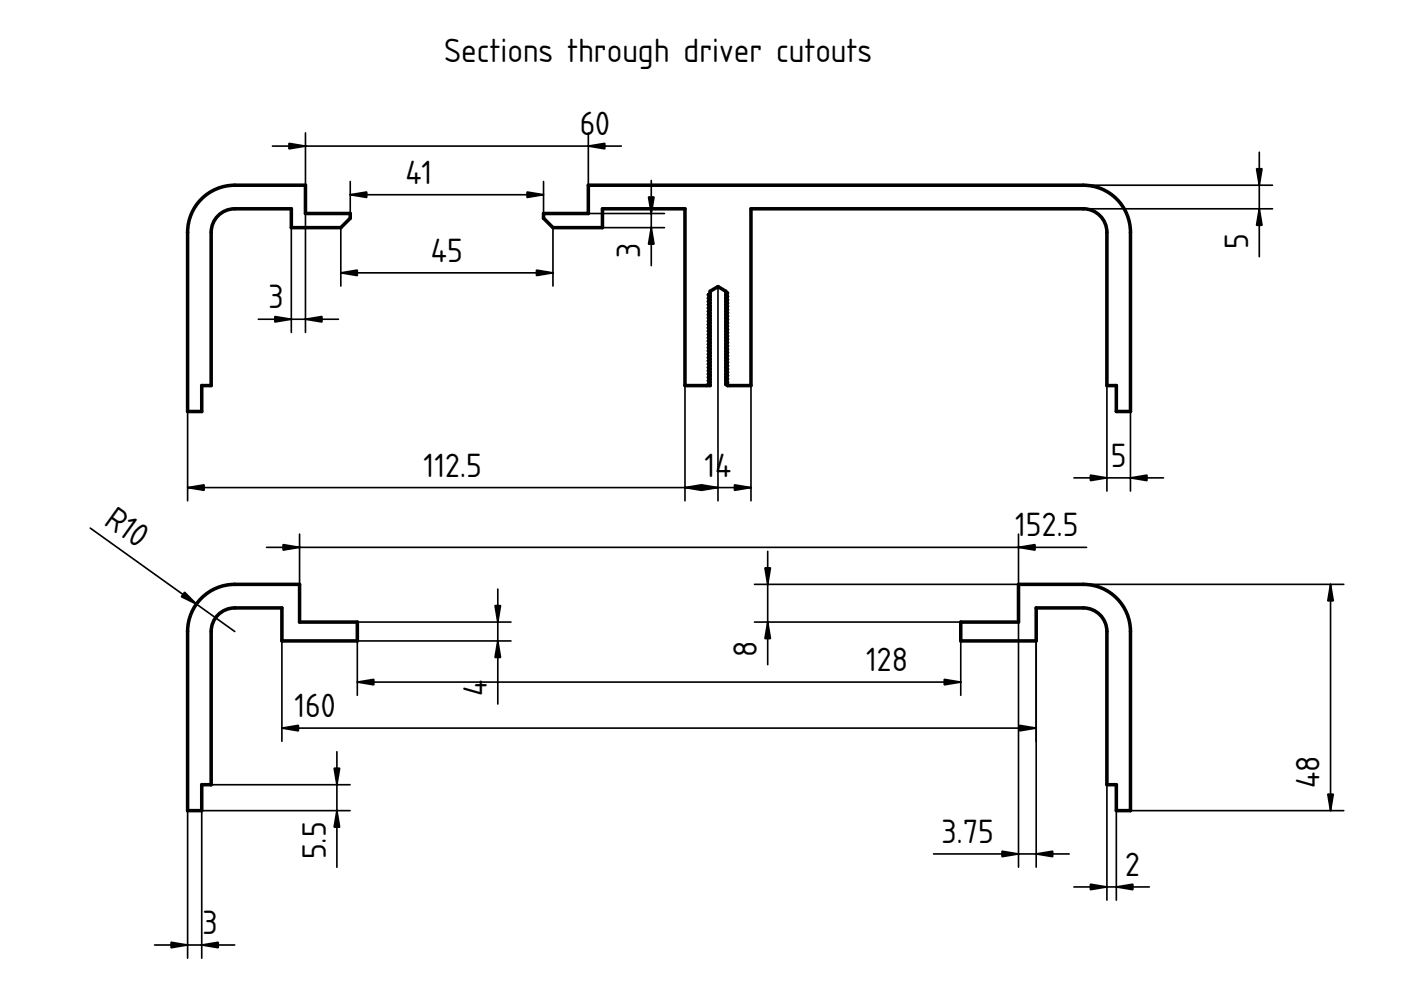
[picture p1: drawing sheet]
<svg xmlns="http://www.w3.org/2000/svg" width="297mm" height="210mm" viewBox="0 0 297 210" stroke-linecap="round" stroke-linejoin="round" font-family="sans-serif">
<path d="M42.3 42.6a10 10 0 0 1 7.5-3.3h15v6h9.5v1l-2 2h-10.5v-4h-12a5 5 0 0 0-5 5v32.5h-2v5.4h-3v-37.9a10 10 0 0 1 2.5-6.7zM115.2 45.3h9.5v-6h105a10 10 0 0 1 10 10v37.9h-3v-5.4h-2v-32.5a5 5 0 0 0-5-5h-70.5v37.5l-5-.1-.3-.2v-.2l.3-.2-.3-.3v-.2l.3-.2-.3-.3v-.2l.3-.2-.3-.3v-.2l.3-.2-.3-.3v-.2l.3-.2-.3-.3v-.2l.3-.2-.3-.3v-.2l.3-.2-.3-.3v-.2l.3-.2-.3-.3v-.2l.3-.2-.3-.3v-.2l.3-.2-.3-.3v-.2l.3-.2-.3-.3v-.2l.3-.2-.3-.3v-.2l.3-.2-.3-.3v-.2l.3-.2-.3-.3v-.2l.3-.2-.3-.3v-.2l.3-.2-.3-.3v-.2l.3-.2-.3-.3v-.2l.3-.2-.3-.3v-.2l.3-.2-.3-.3v-.2l.3-.2-.3-.3v-.2l.3-.2-.3-.3v-.2l.3-.2-.3-.3v-.2l.3-.2-.3-.3v-.2l.3-.2-.3-.3v-.2l.3-.2-.3-.3v-.2l.3-.2-.3-.3v-.2l.3-.2-.3-.3v-.2l.3-.3-2-1.3-1.6 1v.5l-.4 .2 .4 .3v.2l-.4 .3 .4 .2v.2l-.4 .3 .4 .2v.2l-.4 .3 .4 .2v.2l-.4 .3 .4 .2v.2l-.4 .3 .4 .2v.2l-.4 .3 .4 .2v.2l-.4 .3 .4 .2v.2l-.4 .3 .4 .2v.2l-.4 .3 .4 .2v.2l-.4 .3 .4 .2v.2l-.4 .3 .4 .2v.2l-.4 .2 .4 .3v.2l-.4 .2 .4 .3v.2l-.4 .2 .4 .3v.2l-.4 .2 .4 .3v.2l-.4 .2 .4 .3v.2l-.4 .2 .4 .3v.2l-.4 .2 .4 .2v.3l-.4 .2 .4 .2v.3l-.4 .2 .4 .2v.3l-.4 .2 .4 .2v.3l-.4 .2 .4 .2v.3l-.4 .2 .4 .2v.3l-.4 .2 .4 .2v.3l-.4 .2 .4 .2v.3l-.4 .2 .4 .2v.3l-.4 .2 .4 .4h-5.4v-37.5h-17.5v4h-10.5l-2-2zM154.2 81.7v.1" fill="none" stroke="#000" stroke-width=".75"/>
<g fill="none" stroke="#000" stroke-width=".35">
<path d="M57.8 31h73.9M64.8 28.2v11.1M74.3 38.5v6.8M115.2 38.5v6.8h25.7M124.7 28.2v11.1M138.1 38.3v18M229.7 39.3h40.1M267 32.3v22.1M61.8 48.3v22.2M64.8 45.3v25.2M72.3 57.8h44.9M72.3 48.3v12.3"/>
<path d="M74.3 41.3h40.9M140.9 48.3h-23.7v12.3M229.7 44.3h40.1M54.8 67.7h17M152.2 60.8v45.4M39.8 87.2v19M145.2 81.8v24.4M159.2 81.8v24.4M234.7 81.8v22.3M239.7 87.2v16.9M39.8 103.4h119.4M227.7 101.3h19"/>
</g>
<g fill="#000" stroke="#000" stroke-width=".35">
<path d="M61.3 30.4l3.5 .6-3.5 .6zM124.7 31l3.5-.6v1.2zM266.4 35.8h1.2l-.6 3.5zM72.3 57.8l3.5-.5v1.1zM74.3 41.3l3.5-.6v1.2zM111.7 40.7l3.5 .6-3.5 .6zM113.7 57.3l3.5 .5-3.5 .6zM138.1 48.3l.6 3.5h-1.2zM137.5 41.8h1.2l-.6 3.5zM267 44.3l.6 3.5h-1.2zM58.3 67.1l3.5 .6-3.5 .6zM64.8 67.7l3.5-.6v1.2z"/>
<path d="M39.8 103.4l3.5-.6v1.2zM145.2 103.4l3.5-.6v1.2zM148.7 102.8l3.5 .6-3.5 .6zM155.7 102.8l3.5 .6-3.5 .6zM231.2 100.7l3.5 .6-3.5 .6zM239.7 101.3l3.5-.6v1.2z"/>
</g>
<g fill="#fff">
<path d="M42.3 127.3a10 10 0 0 1 7.5-3.4h13.7v8h12.3v4h-16v-7h-10a5 5 0 0 0-5 5v32.5h-2v5.5h-3v-38a10 10 0 0 1 2.5-6.6z" fill-rule="evenodd"/>
<path d="M203.7 131.9h12.2v-8h13.8a10 10 0 0 1 10 10v38h-3v-5.5h-2v-32.5a5 5 0 0 0-5-5h-10v7h-16z" fill-rule="evenodd"/>
</g>
<path d="M42.3 127.3a10 10 0 0 1 7.5-3.4h13.7v8h12.3v4h-16v-7h-10a5 5 0 0 0-5 5v32.5h-2v5.5h-3v-38a10 10 0 0 1 2.5-6.6zM203.7 131.9h12.2v-8h13.8a10 10 0 0 1 10 10v38h-3v-5.5h-2v-32.5a5 5 0 0 0-5-5h-10v7h-16z" fill="none" stroke="#000" stroke-width=".75"/>
<g fill="none" stroke="#000" stroke-width=".35">
<path d="M19.1 112l30.7 21.9M56.5 116.1h173.9M63.5 113.3v10.6M162.8 116.9v24M215.9 113.3v10.6h-55.9M59.8 135.9v21.3M75.8 131.9h32.5M105.5 124.9v24.4M108.3 135.9h-32.5v11.5M160 131.9h55.9v52M203.7 135.9v11.5M219.7 135.9v48"/>
<path d="M229.7 123.9h55.2M282.1 123.9v48M59.8 154.4h159.9M71.4 159.4v24.5M75.8 144.6h127.9M39.8 171.9v31.3M42.8 166.4h31.4M74.2 171.9h-31.4v31.3M234.7 166.4v24.5M236.7 166.4v24.5M239.7 171.9h45.2M197.9 181.1h28.8"/>
<path d="M227.7 188.1h16M32.8 200.4h17"/>
</g>
<g fill="#000" stroke="#000" stroke-width=".35">
<path d="M60 115.5l3.5 .6-3.5 .5zM215.9 116.1l3.5-.6v1.1zM39.1 125.6l2.5 2.5-3.1-1.6zM105 128.4h1.1l-.6 3.5zM105.5 135.9l.6 3.5h-1.1zM162.8 131.9l.6 3.5h-1.2zM162.2 120.4h1.2l-.6 3.5zM282.1 123.9l.6 3.5h-1.2zM59.8 154.4l3.5-.6v1.2zM75.8 144.6l3.5-.6v1.2zM200.2 144l3.5 .6-3.5 .6zM216.2 153.8l3.5 .6-3.5 .6z"/>
<path d="M71.4 171.9l.6 3.5h-1.2zM70.8 162.9h1.2l-.6 3.5zM281.5 168.4h1.2l-.6 3.5zM212.4 180.5l3.5 .6-3.5 .5zM219.7 181.1l3.5-.6v1.1zM231.2 187.5l3.5 .6-3.5 .5zM236.7 188.1l3.5-.6v1.1zM36.3 199.8l3.5 .6-3.5 .5zM42.8 200.4l3.5-.6v1.1z"/>
</g>
<g font-size="6.7">
<text x="94.2" y="13.1">Sections through driver cutouts</text>
<text x="122.9" y="28.6">6</text>
<text x="126.2" y="28.6">0</text>
<text x="85.9" y="39">41</text>
<text x="264.7" y="52.8" transform="rotate(-90 264.7 52.8)">5</text>
<text x="91.4" y="55.5">45</text>
<text x="135.8" y="54.7" transform="rotate(-90 135.8 54.7)">3</text>
<text x="56.9" y="65.4">3</text>
<text x="89.8" y="101.1">112.5</text>
<text x="149.4" y="101.1">14</text>
<text x="235.5" y="99">5</text>
<text x="21.8" y="111" transform="rotate(36 21.8 111)">R10</text>
<text x="215.2" y="113.7">1</text>
<text x="217.5" y="113.7">52.5</text>
<text x="160.4" y="139.3" transform="rotate(-90 160.4 139.3)">8</text>
<text x="183.7" y="142.3">128</text>
<text x="103.2" y="147.5" transform="rotate(-90 103.2 147.5)">4</text>
<text x="62.4" y="152">160</text>
<text x="279.8" y="167.1" transform="rotate(-90 279.8 167.1)">48</text>
<text x="199.6" y="178.7">3.75</text>
<text x="69.1" y="182.2" transform="rotate(-90 69.1 182.2)">5.5</text>
<text x="238.5" y="185.7">2</text>
<text x="42.9" y="198">3</text>
</g>
</svg>
